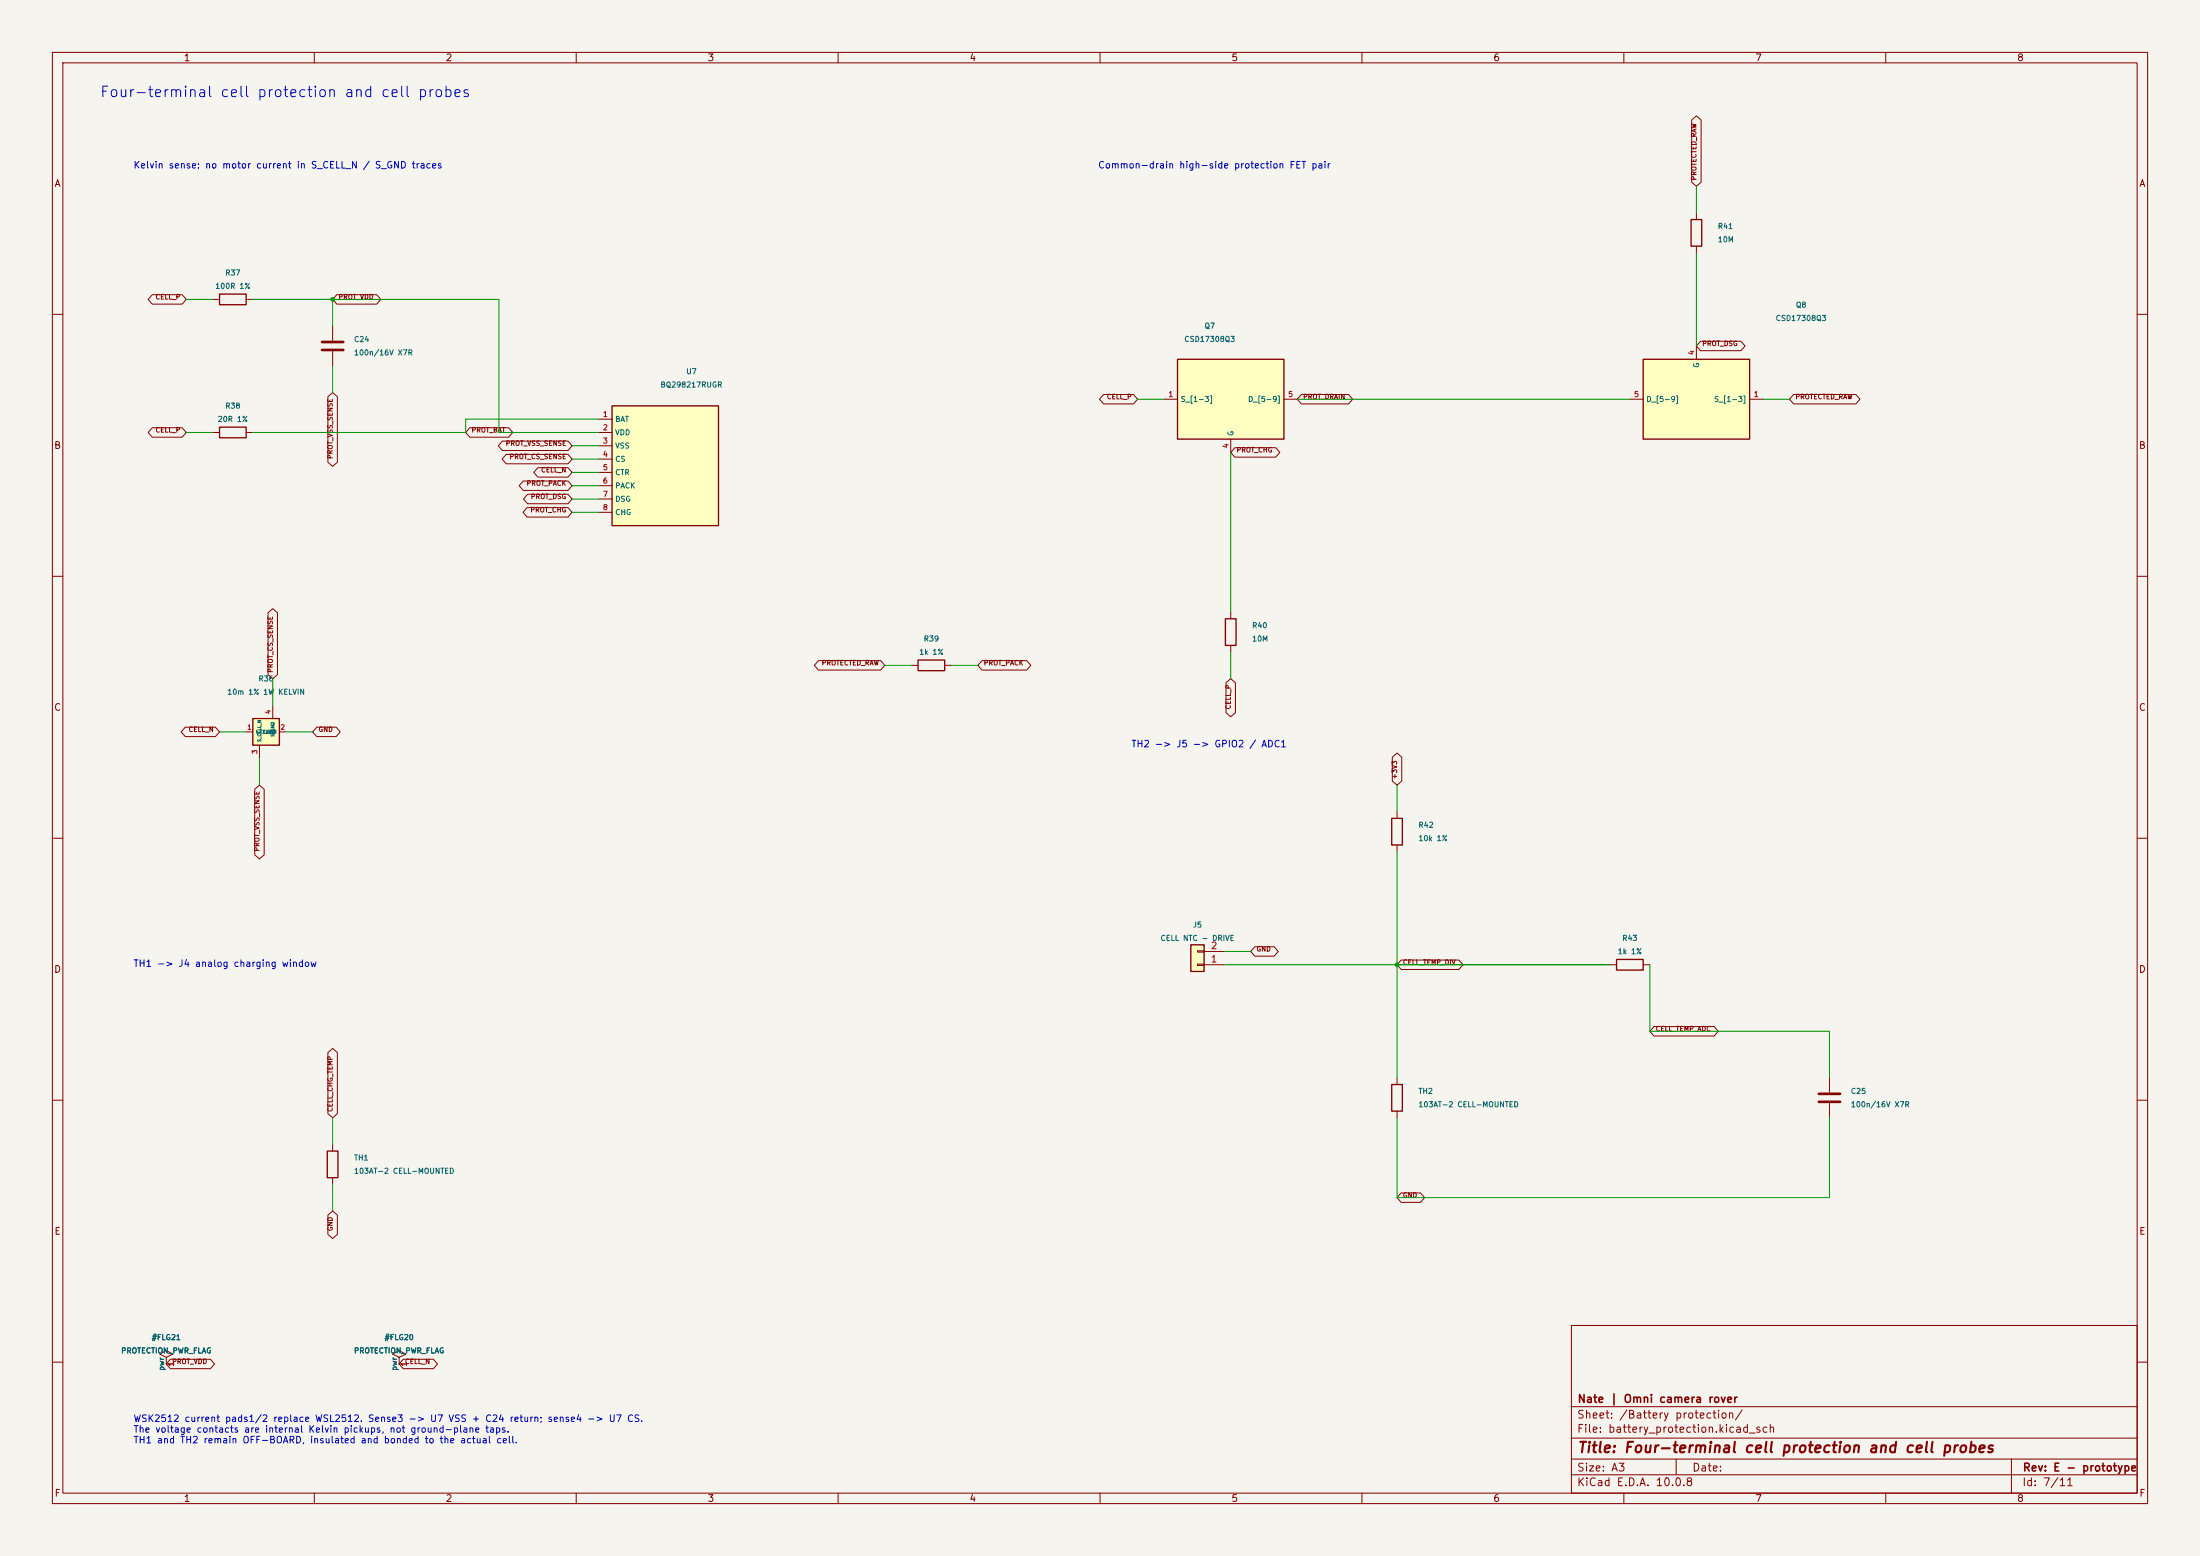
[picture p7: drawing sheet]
(kicad_sch (version 20230121) (generator eeschema) (paper "A3") (title_block (title "Four-terminal cell protection and cell probes") (rev "E - prototype") (company "Nate | Omni camera rover"))
(lib_symbols
  (symbol "UGV:BQ298217" (exclude_from_sim no) (in_bom yes) (on_board yes)
   (in_pos_files yes)
   (duplicate_pin_numbers_are_jumpers no)
   (property "Reference" "U" (at 0 14.43 0) (show_name no) (do_not_autoplace no) (effects (font (size 1 1))))
   (property "Value" "BQ298217" (at 0 12.43 0) (show_name no) (do_not_autoplace no) (effects (font (size 1 1))))
   (property "Footprint" "" (at 0 0 0) (show_name no) (do_not_autoplace no) (hide yes) (effects (font (size 1.27 1.27))))
   (property "Datasheet" "" (at 0 0 0) (show_name no) (do_not_autoplace no) (hide yes) (effects (font (size 1.27 1.27))))
   (property "Description" "" (at 0 0 0) (show_name no) (do_not_autoplace no) (hide yes) (effects (font (size 1.27 1.27))))
   (symbol "BQ298217_0_1"
    (rectangle (start -10.16 11.43) (end 10.16 -11.43) (stroke (width 0.254) (type default)) (fill (type background))))
   (symbol "BQ298217_1_1"
    (pin input line (at -12.7 8.89 0) (length 2.54) (name "BAT" (effects (font (size 1 1)))) (number "1" (effects (font (size 1 1)))))
    (pin power_in line (at -12.7 6.35 0) (length 2.54) (name "VDD" (effects (font (size 1 1)))) (number "2" (effects (font (size 1 1)))))
    (pin power_in line (at -12.7 3.81 0) (length 2.54) (name "VSS" (effects (font (size 1 1)))) (number "3" (effects (font (size 1 1)))))
    (pin input line (at -12.7 1.27 0) (length 2.54) (name "CS" (effects (font (size 1 1)))) (number "4" (effects (font (size 1 1)))))
    (pin input line (at -12.7 -1.27 0) (length 2.54) (name "CTR" (effects (font (size 1 1)))) (number "5" (effects (font (size 1 1)))))
    (pin input line (at -12.7 -3.81 0) (length 2.54) (name "PACK" (effects (font (size 1 1)))) (number "6" (effects (font (size 1 1)))))
    (pin output line (at -12.7 -6.35 0) (length 2.54) (name "DSG" (effects (font (size 1 1)))) (number "7" (effects (font (size 1 1)))))
    (pin output line (at -12.7 -8.89 0) (length 2.54) (name "CHG" (effects (font (size 1 1)))) (number "8" (effects (font (size 1 1))))))
   (embedded_fonts no))
  (symbol "UGV:CSD17308Q3" (exclude_from_sim no) (in_bom yes) (on_board yes)
   (in_pos_files yes)
   (duplicate_pin_numbers_are_jumpers no)
   (property "Reference" "U" (at 0 15.7 0) (show_name no) (do_not_autoplace no) (effects (font (size 1 1))))
   (property "Value" "CSD17308Q3" (at 0 13.7 0) (show_name no) (do_not_autoplace no) (effects (font (size 1 1))))
   (property "Footprint" "" (at 0 0 0) (show_name no) (do_not_autoplace no) (hide yes) (effects (font (size 1.27 1.27))))
   (property "Datasheet" "" (at 0 0 0) (show_name no) (do_not_autoplace no) (hide yes) (effects (font (size 1.27 1.27))))
   (property "Description" "" (at 0 0 0) (show_name no) (do_not_autoplace no) (hide yes) (effects (font (size 1.27 1.27))))
   (symbol "CSD17308Q3_0_1"
    (rectangle (start -10.16 7.62) (end 10.16 -7.62) (stroke (width 0.254) (type default)) (fill (type background))))
   (symbol "CSD17308Q3_1_1"
    (pin passive line (at -12.7 0 0) (length 2.54) (name "S_[1-3]" (effects (font (size 1 1)))) (number "1" (effects (font (size 1 1)))))
    (pin passive line (at -12.7 0 0) (length 2.54) hide hide hide (hide yes) (name "S" (effects (font (size 1 1)))) (number "2" (effects (font (size 1 1)))))
    (pin passive line (at -12.7 0 0) (length 2.54) hide hide hide (hide yes) (name "S" (effects (font (size 1 1)))) (number "3" (effects (font (size 1 1)))))
    (pin input line (at 0 -10.16 90) (length 2.54) (name "G" (effects (font (size 1 1)))) (number "4" (effects (font (size 1 1)))))
    (pin passive line (at 12.7 0 180) (length 2.54) (name "D_[5-9]" (effects (font (size 1 1)))) (number "5" (effects (font (size 1 1)))))
    (pin passive line (at 12.7 0 180) (length 2.54) hide hide hide (hide yes) (name "D" (effects (font (size 1 1)))) (number "6" (effects (font (size 1 1)))))
    (pin passive line (at 12.7 0 180) (length 2.54) hide hide hide (hide yes) (name "D" (effects (font (size 1 1)))) (number "7" (effects (font (size 1 1)))))
    (pin passive line (at 12.7 0 180) (length 2.54) hide hide hide (hide yes) (name "D" (effects (font (size 1 1)))) (number "8" (effects (font (size 1 1)))))
    (pin passive line (at 12.7 0 180) (length 2.54) hide hide hide (hide yes) (name "D" (effects (font (size 1 1)))) (number "9" (effects (font (size 1 1))))))
   (embedded_fonts no))
  (symbol "UGV:Cell_NTC"
   (pin_numbers (hide yes))
   (pin_names
    (offset 0)) (exclude_from_sim no) (in_bom yes) (on_board yes)
   (in_pos_files yes)
   (duplicate_pin_numbers_are_jumpers no)
   (property "Reference" "R" (at 2.032 0 90) (show_name no) (do_not_autoplace no) (effects (font (size 1.27 1.27))))
   (property "Value" "R" (at 0 0 90) (show_name no) (do_not_autoplace no) (effects (font (size 1.27 1.27))))
   (property "Footprint" "" (at -1.778 0 90) (show_name no) (do_not_autoplace no) (hide yes) (effects (font (size 1.27 1.27))))
   (property "Datasheet" "" (at 0 0 0) (show_name no) (do_not_autoplace no) (hide yes) (effects (font (size 1.27 1.27))))
   (property "Description" "Resistor" (at 0 0 0) (show_name no) (do_not_autoplace no) (hide yes) (effects (font (size 1.27 1.27))))
   (symbol "Cell_NTC_0_1"
    (rectangle (start -1.016 -2.54) (end 1.016 2.54) (stroke (width 0.254) (type default)) (fill (type none))))
   (symbol "Cell_NTC_1_1"
    (pin passive line (at 0 3.81 270) (length 1.27) (name "" (effects (font (size 1.27 1.27)))) (number "1" (effects (font (size 1.27 1.27)))))
    (pin passive line (at 0 -3.81 90) (length 1.27) (name "" (effects (font (size 1.27 1.27)))) (number "2" (effects (font (size 1.27 1.27))))))
   (embedded_fonts no))
  (symbol "UGV:Connector_Generic__Conn_01x02"
   (pin_names
    (offset 1.016) (hide yes)) (exclude_from_sim no) (in_bom yes) (on_board yes)
   (in_pos_files yes)
   (duplicate_pin_numbers_are_jumpers no)
   (property "Reference" "J" (at 0 2.54 0) (show_name no) (do_not_autoplace no) (effects (font (size 1.27 1.27))))
   (property "Value" "Conn_01x02" (at 0 -5.08 0) (show_name no) (do_not_autoplace no) (effects (font (size 1.27 1.27))))
   (property "Footprint" "" (at 0 0 0) (show_name no) (do_not_autoplace no) (hide yes) (effects (font (size 1.27 1.27))))
   (property "Datasheet" "" (at 0 0 0) (show_name no) (do_not_autoplace no) (hide yes) (effects (font (size 1.27 1.27))))
   (property "Description" "Generic connector, single row, 01x02, script generated (kicad-library-utils/schlib/autogen/connector/)" (at 0 0 0) (show_name no) (do_not_autoplace no) (hide yes) (effects (font (size 1.27 1.27))))
   (symbol "Connector_Generic__Conn_01x02_1_1"
    (rectangle (start -1.27 1.27) (end 1.27 -3.81) (stroke (width 0.254) (type default)) (fill (type background)))
    (rectangle (start -1.27 0.127) (end 0 -0.127) (stroke (width 0.1524) (type default)) (fill (type none)))
    (rectangle (start -1.27 -2.413) (end 0 -2.667) (stroke (width 0.1524) (type default)) (fill (type none)))
    (pin passive line (at -5.08 0 0) (length 3.81) (name "Pin_1" (effects (font (size 1.27 1.27)))) (number "1" (effects (font (size 1.27 1.27)))))
    (pin passive line (at -5.08 -2.54 0) (length 3.81) (name "Pin_2" (effects (font (size 1.27 1.27)))) (number "2" (effects (font (size 1.27 1.27))))))
   (embedded_fonts no))
  (symbol "UGV:Device__C"
   (pin_numbers (hide yes))
   (pin_names
    (offset 0.254)) (exclude_from_sim no) (in_bom yes) (on_board yes)
   (in_pos_files yes)
   (duplicate_pin_numbers_are_jumpers no)
   (property "Reference" "C" (at 0.635 2.54 0) (show_name no) (do_not_autoplace no) (effects (font (size 1.27 1.27)) (justify left)))
   (property "Value" "C" (at 0.635 -2.54 0) (show_name no) (do_not_autoplace no) (effects (font (size 1.27 1.27)) (justify left)))
   (property "Footprint" "" (at 0.9652 -3.81 0) (show_name no) (do_not_autoplace no) (hide yes) (effects (font (size 1.27 1.27))))
   (property "Datasheet" "" (at 0 0 0) (show_name no) (do_not_autoplace no) (hide yes) (effects (font (size 1.27 1.27))))
   (property "Description" "Unpolarized capacitor" (at 0 0 0) (show_name no) (do_not_autoplace no) (hide yes) (effects (font (size 1.27 1.27))))
   (symbol "Device__C_0_1"
    (polyline (pts (xy -2.032 0.762) (xy 2.032 0.762)) (stroke (width 0.508) (type default)) (fill (type none)))
    (polyline (pts (xy -2.032 -0.762) (xy 2.032 -0.762)) (stroke (width 0.508) (type default)) (fill (type none))))
   (symbol "Device__C_1_1"
    (pin passive line (at 0 3.81 270) (length 2.794) (name "" (effects (font (size 1.27 1.27)))) (number "1" (effects (font (size 1.27 1.27)))))
    (pin passive line (at 0 -3.81 90) (length 2.794) (name "" (effects (font (size 1.27 1.27)))) (number "2" (effects (font (size 1.27 1.27))))))
   (embedded_fonts no))
  (symbol "UGV:Device__R"
   (pin_numbers (hide yes))
   (pin_names
    (offset 0)) (exclude_from_sim no) (in_bom yes) (on_board yes)
   (in_pos_files yes)
   (duplicate_pin_numbers_are_jumpers no)
   (property "Reference" "R" (at 2.032 0 90) (show_name no) (do_not_autoplace no) (effects (font (size 1.27 1.27))))
   (property "Value" "R" (at 0 0 90) (show_name no) (do_not_autoplace no) (effects (font (size 1.27 1.27))))
   (property "Footprint" "" (at -1.778 0 90) (show_name no) (do_not_autoplace no) (hide yes) (effects (font (size 1.27 1.27))))
   (property "Datasheet" "" (at 0 0 0) (show_name no) (do_not_autoplace no) (hide yes) (effects (font (size 1.27 1.27))))
   (property "Description" "Resistor" (at 0 0 0) (show_name no) (do_not_autoplace no) (hide yes) (effects (font (size 1.27 1.27))))
   (symbol "Device__R_0_1"
    (rectangle (start -1.016 -2.54) (end 1.016 2.54) (stroke (width 0.254) (type default)) (fill (type none))))
   (symbol "Device__R_1_1"
    (pin passive line (at 0 3.81 270) (length 1.27) (name "" (effects (font (size 1.27 1.27)))) (number "1" (effects (font (size 1.27 1.27)))))
    (pin passive line (at 0 -3.81 90) (length 1.27) (name "" (effects (font (size 1.27 1.27)))) (number "2" (effects (font (size 1.27 1.27))))))
   (embedded_fonts no))
  (symbol "UGV:PROTECTION_PWR_FLAG"
   (power global)
   (pin_names
    (offset 0)) (exclude_from_sim no) (in_bom no) (on_board no)
   (in_pos_files yes)
   (duplicate_pin_numbers_are_jumpers no)
   (property "Reference" "#FLG" (at 0 2 0) (show_name no) (do_not_autoplace no) (hide yes) (effects (font (size 1 1))))
   (property "Value" "PROTECTION_PWR_FLAG" (at 0 4 0) (show_name no) (do_not_autoplace no) (effects (font (size 1 1))))
   (property "Footprint" "" (at 0 0 0) (show_name no) (do_not_autoplace no) (hide yes) (effects (font (size 1.27 1.27))))
   (property "Datasheet" "" (at 0 0 0) (show_name no) (do_not_autoplace no) (hide yes) (effects (font (size 1.27 1.27))))
   (property "Description" "" (at 0 0 0) (show_name no) (do_not_autoplace no) (hide yes) (effects (font (size 1.27 1.27))))
   (symbol "PROTECTION_PWR_FLAG_0_1"
    (polyline (pts (xy 0 0) (xy 0 1.27) (xy -1.27 1.9) (xy 0 2.54) (xy 1.27 1.9) (xy 0 1.27)) (stroke (width 0) (type default)) (fill (type none))))
   (symbol "PROTECTION_PWR_FLAG_1_1"
    (pin power_out line (at 0 0 90) (length 0) (name "pwr" (effects (font (size 1 1)))) (number "1" (effects (font (size 1 1))))))
   (embedded_fonts no))
 (symbol "UGV:WSK2512_Kelvin" (in_bom yes) (on_board yes)
(property "Reference" "R" (at 0 6.35 0) (effects (font (size 1 1))))
(property "Value" "WSK2512" (at 0 5.08 0) (effects (font (size 1 1))))
(symbol "WSK2512_Kelvin_0_1" (rectangle (start -2.54 2.54) (end 2.54 -2.54) (stroke (width .254) (type default)) (fill (type background))))
(symbol "WSK2512_Kelvin_1_1"
(pin passive line (at 0 3.81 270) (length 1.27) (name "I_CELL_N" (effects (font (size .6 .6)))) (number "1" (effects (font (size .9 .9)))))
(pin passive line (at 0 -3.81 90) (length 1.27) (name "I_GND" (effects (font (size .6 .6)))) (number "2" (effects (font (size .9 .9)))))
(pin passive line (at -5.08 1.27 0) (length 2.54) (name "S_CELL_N" (effects (font (size .6 .6)))) (number "3" (effects (font (size .9 .9)))))
(pin passive line (at 5.08 -1.27 180) (length 2.54) (name "S_GND" (effects (font (size .6 .6)))) (number "4" (effects (font (size .9 .9))))))))
(symbol 		(lib_id "UGV:BQ298217")
  (at 127.0 88.9 0)
  (unit 1)
  (body_style 1)
  (exclude_from_sim no)
  (in_bom yes)
  (on_board yes)
  (in_pos_files yes)
  (dnp no)
  (property "Reference" "U7" (at 132.0 70.9 0) (show_name no) (do_not_autoplace no) (effects (font (size 1.0 1.0)) ))
  (property "Value" "BQ298217RUGR" (at 132.0 73.44 0) (show_name no) (do_not_autoplace no) (effects (font (size 1.0 1.0)) ))
  (property "Footprint" "UGV:BQ298217_RUG0008A" (at 69.85 64.77 0) (hide yes) (show_name no) (do_not_autoplace no) (effects (font (size 1 1))))
  (property "Datasheet" "" (at 127 88.9 0) (show_name no) (do_not_autoplace no) (effects (font (size 1.27 1.27))))
  (property "Description" "" (at 127 88.9 0) (show_name no) (do_not_autoplace no) (effects (font (size 1.27 1.27))))
  (pin "1")
  (pin "2")
  (pin "3")
  (pin "4")
  (pin "5")
  (pin "6")
  (pin "7")
  (pin "8"))
(symbol 		(lib_id "UGV:CSD17308Q3")
  (at 234.95 76.2 0)
  (unit 1)
  (body_style 1)
  (exclude_from_sim no)
  (in_bom yes)
  (on_board yes)
  (in_pos_files yes)
  (dnp no)
  (property "Reference" "Q7" (at 230.95 62.2 0) (show_name no) (do_not_autoplace no) (effects (font (size 1.0 1.0)) ))
  (property "Value" "CSD17308Q3" (at 230.95 64.74000000000001 0) (show_name no) (do_not_autoplace no) (effects (font (size 1.0 1.0)) ))
  (property "Footprint" "UGV:CSD17308Q3_TI" (at 144.78 64.77 0) (hide yes) (show_name no) (do_not_autoplace no) (effects (font (size 1 1))))
  (property "Datasheet" "" (at 234.95 76.2 0) (show_name no) (do_not_autoplace no) (effects (font (size 1.27 1.27))))
  (property "Description" "" (at 234.95 76.2 0) (show_name no) (do_not_autoplace no) (effects (font (size 1.27 1.27))))
  (pin "1")
  (pin "2")
  (pin "3")
  (pin "4")
  (pin "5")
  (pin "6")
  (pin "7")
  (pin "8")
  (pin "9"))
(symbol 		(lib_id "UGV:CSD17308Q3")
  (at 323.85 76.2 180)
  (unit 1)
  (body_style 1)
  (exclude_from_sim no)
  (in_bom yes)
  (on_board yes)
  (in_pos_files yes)
  (dnp no)
  (property "Reference" "Q8" (at 343.85 58.2 0) (show_name no) (do_not_autoplace no) (effects (font (size 1.0 1.0)) ))
  (property "Value" "CSD17308Q3" (at 343.85 60.74 0) (show_name no) (do_not_autoplace no) (effects (font (size 1.0 1.0)) ))
  (property "Footprint" "UGV:CSD17308Q3_TI" (at 219.71 64.77 0) (hide yes) (show_name no) (do_not_autoplace no) (effects (font (size 1 1))))
  (property "Datasheet" "" (at 323.85 76.2 0) (show_name no) (do_not_autoplace no) (effects (font (size 1.27 1.27))))
  (property "Description" "" (at 323.85 76.2 0) (show_name no) (do_not_autoplace no) (effects (font (size 1.27 1.27))))
  (pin "1")
  (pin "2")
  (pin "3")
  (pin "4")
  (pin "5")
  (pin "6")
  (pin "7")
  (pin "8")
  (pin "9"))
(symbol 		(lib_id "UGV:WSK2512_Kelvin")
  (at 50.8 139.7 90)
  (unit 1)
  (body_style 1)
  (exclude_from_sim no)
  (in_bom yes)
  (on_board yes)
  (in_pos_files yes)
  (dnp no)
  (property "Reference" "R36" (at 50.8 129.54 90) (show_name no) (do_not_autoplace no) (effects (font (size 1.0 1.0)) ))
  (property "Value" "10m 1% 1W KELVIN" (at 50.8 132.08 90) (show_name no) (do_not_autoplace no) (effects (font (size 1.0 1.0)) ))
  (property "Footprint" "UGV:WSK2512_T1p19_Kelvin" (at 54.61 115.57 0) (hide yes) (show_name no) (do_not_autoplace no) (effects (font (size 1 1))))
  (property "Datasheet" "" (at 50.8 139.7 0) (show_name no) (do_not_autoplace no) (effects (font (size 1.27 1.27))))
  (property "Description" "" (at 50.8 139.7 0) (show_name no) (do_not_autoplace no) (effects (font (size 1.27 1.27))))
  (pin "1")
  (pin "2")
 (pin "3")(pin "4"))
(symbol 		(lib_id "UGV:Device__R")
  (at 44.45 57.15 90)
  (unit 1)
  (body_style 1)
  (exclude_from_sim no)
  (in_bom yes)
  (on_board yes)
  (in_pos_files yes)
  (dnp no)
  (property "Reference" "R37" (at 44.45 52.07 90) (show_name no) (do_not_autoplace no) (effects (font (size 1.0 1.0)) ))
  (property "Value" "100R 1%" (at 44.45 54.61 90) (show_name no) (do_not_autoplace no) (effects (font (size 1.0 1.0)) ))
  (property "Footprint" "UGV:Resistor_SMD__R_0603_1608Metric" (at 105.41 115.57 0) (hide yes) (show_name no) (do_not_autoplace no) (effects (font (size 1 1))))
  (property "Datasheet" "" (at 44.45 57.15 0) (show_name no) (do_not_autoplace no) (effects (font (size 1.27 1.27))))
  (property "Description" "" (at 44.45 57.15 0) (show_name no) (do_not_autoplace no) (effects (font (size 1.27 1.27))))
  (pin "1")
  (pin "2"))
(symbol 		(lib_id "UGV:Device__R")
  (at 44.45 82.55 90)
  (unit 1)
  (body_style 1)
  (exclude_from_sim no)
  (in_bom yes)
  (on_board yes)
  (in_pos_files yes)
  (dnp no)
  (property "Reference" "R38" (at 44.45 77.47 90) (show_name no) (do_not_autoplace no) (effects (font (size 1.0 1.0)) ))
  (property "Value" "20R 1%" (at 44.45 80.00999999999999 90) (show_name no) (do_not_autoplace no) (effects (font (size 1.0 1.0)) ))
  (property "Footprint" "UGV:Resistor_SMD__R_0603_1608Metric" (at 149.86 115.57 0) (hide yes) (show_name no) (do_not_autoplace no) (effects (font (size 1 1))))
  (property "Datasheet" "" (at 44.45 82.55 0) (show_name no) (do_not_autoplace no) (effects (font (size 1.27 1.27))))
  (property "Description" "" (at 44.45 82.55 0) (show_name no) (do_not_autoplace no) (effects (font (size 1.27 1.27))))
  (pin "1")
  (pin "2"))
(symbol 		(lib_id "UGV:Device__R")
  (at 177.8 127.0 90)
  (unit 1)
  (body_style 1)
  (exclude_from_sim no)
  (in_bom yes)
  (on_board yes)
  (in_pos_files yes)
  (dnp no)
  (property "Reference" "R39" (at 177.8 121.92 90) (show_name no) (do_not_autoplace no) (effects (font (size 1.0 1.0)) ))
  (property "Value" "1k 1%" (at 177.8 124.46 90) (show_name no) (do_not_autoplace no) (effects (font (size 1.0 1.0)) ))
  (property "Footprint" "UGV:Resistor_SMD__R_0603_1608Metric" (at 195.58 115.57 0) (hide yes) (show_name no) (do_not_autoplace no) (effects (font (size 1 1))))
  (property "Datasheet" "" (at 177.8 127 0) (show_name no) (do_not_autoplace no) (effects (font (size 1.27 1.27))))
  (property "Description" "" (at 177.8 127 0) (show_name no) (do_not_autoplace no) (effects (font (size 1.27 1.27))))
  (pin "1")
  (pin "2"))
(symbol 		(lib_id "UGV:Device__C")
  (at 63.5 66.04 0)
  (unit 1)
  (body_style 1)
  (exclude_from_sim no)
  (in_bom yes)
  (on_board yes)
  (in_pos_files yes)
  (dnp no)
  (property "Reference" "C24" (at 67.5 64.77000000000001 0) (show_name no) (do_not_autoplace no) (effects (font (size 1.0 1.0)) (justify left)))
  (property "Value" "100n/16V X7R" (at 67.5 67.31 0) (show_name no) (do_not_autoplace no) (effects (font (size 1.0 1.0)) (justify left)))
  (property "Footprint" "UGV:Capacitor_SMD__C_0603_1608Metric" (at 240.03 115.57 0) (hide yes) (show_name no) (do_not_autoplace no) (effects (font (size 1 1))))
  (property "Datasheet" "" (at 63.5 66.04 0) (show_name no) (do_not_autoplace no) (effects (font (size 1.27 1.27))))
  (property "Description" "" (at 63.5 66.04 0) (show_name no) (do_not_autoplace no) (effects (font (size 1.27 1.27))))
  (pin "1")
  (pin "2"))
(symbol 		(lib_id "UGV:Device__R")
  (at 234.95 120.65 0)
  (unit 1)
  (body_style 1)
  (exclude_from_sim no)
  (in_bom yes)
  (on_board yes)
  (in_pos_files yes)
  (dnp no)
  (property "Reference" "R40" (at 238.95 119.38000000000001 0) (show_name no) (do_not_autoplace no) (effects (font (size 1.0 1.0)) (justify left)))
  (property "Value" "10M" (at 238.95 121.92 0) (show_name no) (do_not_autoplace no) (effects (font (size 1.0 1.0)) (justify left)))
  (property "Footprint" "UGV:Resistor_SMD__R_0603_1608Metric" (at 54.61 154.94 0) (hide yes) (show_name no) (do_not_autoplace no) (effects (font (size 1 1))))
  (property "Datasheet" "" (at 234.95 120.65 0) (show_name no) (do_not_autoplace no) (effects (font (size 1.27 1.27))))
  (property "Description" "" (at 234.95 120.65 0) (show_name no) (do_not_autoplace no) (effects (font (size 1.27 1.27))))
  (pin "1")
  (pin "2"))
(symbol 		(lib_id "UGV:Device__R")
  (at 323.85 44.45 180)
  (unit 1)
  (body_style 1)
  (exclude_from_sim no)
  (in_bom yes)
  (on_board yes)
  (in_pos_files yes)
  (dnp no)
  (property "Reference" "R41" (at 327.85 43.18 0) (show_name no) (do_not_autoplace no) (effects (font (size 1.0 1.0)) (justify right)))
  (property "Value" "10M" (at 327.85 45.720000000000006 0) (show_name no) (do_not_autoplace no) (effects (font (size 1.0 1.0)) (justify right)))
  (property "Footprint" "UGV:Resistor_SMD__R_0603_1608Metric" (at 105.41 154.94 0) (hide yes) (show_name no) (do_not_autoplace no) (effects (font (size 1 1))))
  (property "Datasheet" "" (at 323.85 44.45 0) (show_name no) (do_not_autoplace no) (effects (font (size 1.27 1.27))))
  (property "Description" "" (at 323.85 44.45 0) (show_name no) (do_not_autoplace no) (effects (font (size 1.27 1.27))))
  (pin "1")
  (pin "2"))
(symbol 		(lib_id "UGV:Connector_Generic__Conn_01x02")
  (at 228.6 184.15 180)
  (unit 1)
  (body_style 1)
  (exclude_from_sim no)
  (in_bom yes)
  (on_board yes)
  (in_pos_files yes)
  (dnp no)
  (property "Reference" "J5" (at 228.6 176.53 0) (show_name no) (do_not_autoplace no) (effects (font (size 1.0 1.0)) ))
  (property "Value" "CELL NTC - DRIVE" (at 228.6 179.07000000000002 0) (show_name no) (do_not_autoplace no) (effects (font (size 1.0 1.0)) ))
  (property "Footprint" "UGV:Connector_JST__JST_PH_B2B-PH-K_1x02_P2.00mm_Vertical" (at 149.86 154.94 0) (hide yes) (show_name no) (do_not_autoplace no) (effects (font (size 1 1))))
  (property "Datasheet" "" (at 228.6 184.15 0) (show_name no) (do_not_autoplace no) (effects (font (size 1.27 1.27))))
  (property "Description" "" (at 228.6 184.15 0) (show_name no) (do_not_autoplace no) (effects (font (size 1.27 1.27))))
  (pin "1")
  (pin "2"))
(symbol 		(lib_id "UGV:Device__R")
  (at 266.7 158.75 0)
  (unit 1)
  (body_style 1)
  (exclude_from_sim no)
  (in_bom yes)
  (on_board yes)
  (in_pos_files yes)
  (dnp no)
  (property "Reference" "R42" (at 270.7 157.48 0) (show_name no) (do_not_autoplace no) (effects (font (size 1.0 1.0)) (justify left)))
  (property "Value" "10k 1%" (at 270.7 160.02 0) (show_name no) (do_not_autoplace no) (effects (font (size 1.0 1.0)) (justify left)))
  (property "Footprint" "UGV:Resistor_SMD__R_0603_1608Metric" (at 195.58 154.94 0) (hide yes) (show_name no) (do_not_autoplace no) (effects (font (size 1 1))))
  (property "Datasheet" "" (at 266.7 158.75 0) (show_name no) (do_not_autoplace no) (effects (font (size 1.27 1.27))))
  (property "Description" "" (at 266.7 158.75 0) (show_name no) (do_not_autoplace no) (effects (font (size 1.27 1.27))))
  (pin "1")
  (pin "2"))
(symbol 		(lib_id "UGV:Device__R")
  (at 311.15 184.15 90)
  (unit 1)
  (body_style 1)
  (exclude_from_sim no)
  (in_bom yes)
  (on_board yes)
  (in_pos_files yes)
  (dnp no)
  (property "Reference" "R43" (at 311.15 179.07 90) (show_name no) (do_not_autoplace no) (effects (font (size 1.0 1.0)) ))
  (property "Value" "1k 1%" (at 311.15 181.61 90) (show_name no) (do_not_autoplace no) (effects (font (size 1.0 1.0)) ))
  (property "Footprint" "UGV:Resistor_SMD__R_0603_1608Metric" (at 240.03 154.94 0) (hide yes) (show_name no) (do_not_autoplace no) (effects (font (size 1 1))))
  (property "Datasheet" "" (at 311.15 184.15 0) (show_name no) (do_not_autoplace no) (effects (font (size 1.27 1.27))))
  (property "Description" "" (at 311.15 184.15 0) (show_name no) (do_not_autoplace no) (effects (font (size 1.27 1.27))))
  (pin "1")
  (pin "2"))
(symbol 		(lib_id "UGV:Device__C")
  (at 349.25 209.55 0)
  (unit 1)
  (body_style 1)
  (exclude_from_sim no)
  (in_bom yes)
  (on_board yes)
  (in_pos_files yes)
  (dnp no)
  (property "Reference" "C25" (at 353.25 208.28 0) (show_name no) (do_not_autoplace no) (effects (font (size 1.0 1.0)) (justify left)))
  (property "Value" "100n/16V X7R" (at 353.25 210.82000000000002 0) (show_name no) (do_not_autoplace no) (effects (font (size 1.0 1.0)) (justify left)))
  (property "Footprint" "UGV:Capacitor_SMD__C_0603_1608Metric" (at 240.03 185.42 0) (hide yes) (show_name no) (do_not_autoplace no) (effects (font (size 1 1))))
  (property "Datasheet" "" (at 349.25 209.55 0) (show_name no) (do_not_autoplace no) (effects (font (size 1.27 1.27))))
  (property "Description" "" (at 349.25 209.55 0) (show_name no) (do_not_autoplace no) (effects (font (size 1.27 1.27))))
  (pin "1")
  (pin "2"))
(symbol 		(lib_id "UGV:Cell_NTC")
  (at 63.5 222.25 0)
  (unit 1)
  (body_style 1)
  (exclude_from_sim no)
  (in_bom yes)
  (on_board no)
  (in_pos_files yes)
  (dnp no)
  (property "Reference" "TH1" (at 67.5 220.98 0) (show_name no) (do_not_autoplace no) (effects (font (size 1.0 1.0)) (justify left)))
  (property "Value" "103AT-2 CELL-MOUNTED" (at 67.5 223.52 0) (show_name no) (do_not_autoplace no) (effects (font (size 1.0 1.0)) (justify left)))
  (property "Footprint" "" (at 63.5 222.25 0) (show_name no) (do_not_autoplace no) (effects (font (size 1.27 1.27))))
  (property "Datasheet" "" (at 63.5 222.25 0) (show_name no) (do_not_autoplace no) (effects (font (size 1.27 1.27))))
  (property "Description" "" (at 63.5 222.25 0) (show_name no) (do_not_autoplace no) (effects (font (size 1.27 1.27))))
  (pin "1")
  (pin "2"))
(symbol 		(lib_id "UGV:Cell_NTC")
  (at 266.7 209.55 0)
  (unit 1)
  (body_style 1)
  (exclude_from_sim no)
  (in_bom yes)
  (on_board no)
  (in_pos_files yes)
  (dnp no)
  (property "Reference" "TH2" (at 270.7 208.28 0) (show_name no) (do_not_autoplace no) (effects (font (size 1.0 1.0)) (justify left)))
  (property "Value" "103AT-2 CELL-MOUNTED" (at 270.7 210.82000000000002 0) (show_name no) (do_not_autoplace no) (effects (font (size 1.0 1.0)) (justify left)))
  (property "Footprint" "" (at 266.7 209.55 0) (show_name no) (do_not_autoplace no) (effects (font (size 1.27 1.27))))
  (property "Datasheet" "" (at 266.7 209.55 0) (show_name no) (do_not_autoplace no) (effects (font (size 1.27 1.27))))
  (property "Description" "" (at 266.7 209.55 0) (show_name no) (do_not_autoplace no) (effects (font (size 1.27 1.27))))
  (pin "1")
  (pin "2"))
(wire (pts (xy 247.65000 76.20000) (xy 311.15000 76.20000)) (stroke (width 0) (type default)))
(global_label "PROT_DRAIN" (shape bidirectional) (at 247.65000 76.20000 0) (effects (font (size 0.9 0.9)) (justify left bottom)))
(wire (pts (xy 234.95000 86.36000) (xy 234.95000 116.84000)) (stroke (width 0) (type default)))
(global_label "PROT_CHG" (shape bidirectional) (at 234.95000 86.36000 0) (effects (font (size 0.9 0.9)) (justify left bottom)))
(wire (pts (xy 323.85000 66.04000) (xy 323.85000 48.26000)) (stroke (width 0) (type default)))
(global_label "PROT_DSG" (shape bidirectional) (at 323.85000 66.04000 0) (effects (font (size 0.9 0.9)) (justify left bottom)))
(wire (pts (xy 48.26000 57.15000) (xy 63.50000 57.15000)) (stroke (width 0) (type default)))
(wire (pts (xy 63.50000 57.15000) (xy 63.50000 62.23000)) (stroke (width 0) (type default)))
(global_label "PROT_VDD" (shape bidirectional) (at 63.50000 57.15000 0) (effects (font (size 0.9 0.9)) (justify left bottom)))
(wire (pts (xy 48.26000 57.15000) (xy 95.25000 57.15000)) (stroke (width 0) (type default)))
(wire (pts (xy 95.25000 57.15000) (xy 95.25000 82.55000)) (stroke (width 0) (type default)))
(wire (pts (xy 95.25000 82.55000) (xy 114.30000 82.55000)) (stroke (width 0) (type default)))

(wire (pts (xy 48.26000 82.55000) (xy 88.90000 82.55000)) (stroke (width 0) (type default)))
(wire (pts (xy 88.90000 82.55000) (xy 88.90000 80.01000)) (stroke (width 0) (type default)))
(wire (pts (xy 88.90000 80.01000) (xy 114.30000 80.01000)) (stroke (width 0) (type default)))
(global_label "PROT_BAT" (shape bidirectional) (at 88.90000 82.55000 0) (effects (font (size 0.9 0.9)) (justify left bottom)))
(wire (pts (xy 266.70000 162.56000) (xy 266.70000 184.15000)) (stroke (width 0) (type default)))
(wire (pts (xy 266.70000 205.74000) (xy 266.70000 184.15000)) (stroke (width 0) (type default)))
(wire (pts (xy 266.70000 184.15000) (xy 307.34000 184.15000)) (stroke (width 0) (type default)))
(global_label "CELL_TEMP_DIV" (shape bidirectional) (at 266.70000 184.15000 0) (effects (font (size 0.9 0.9)) (justify left bottom)))
(wire (pts (xy 233.68000 184.15000) (xy 307.34000 184.15000)) (stroke (width 0) (type default)))

(wire (pts (xy 314.96000 184.15000) (xy 314.96000 196.85000)) (stroke (width 0) (type default)))
(wire (pts (xy 349.25000 205.74000) (xy 349.25000 196.85000)) (stroke (width 0) (type default)))
(wire (pts (xy 314.96000 196.85000) (xy 349.25000 196.85000)) (stroke (width 0) (type default)))
(global_label "CELL_TEMP_ADC" (shape bidirectional) (at 314.96000 196.85000 0) (effects (font (size 0.9 0.9)) (justify left bottom)))
(wire (pts (xy 266.70000 213.36000) (xy 266.70000 228.60000)) (stroke (width 0) (type default)))
(wire (pts (xy 349.25000 213.36000) (xy 349.25000 228.60000)) (stroke (width 0) (type default)))
(wire (pts (xy 266.70000 228.60000) (xy 349.25000 228.60000)) (stroke (width 0) (type default)))
(global_label "GND" (shape bidirectional) (at 266.70000 228.60000 0) (effects (font (size 0.9 0.9)) (justify left bottom)))
(text "Kelvin sense: no motor current in S_CELL_N / S_GND traces" (at 25.4 31.75 0) (effects (font (size 1.27 1.27)) (justify left)))
(text "Common-drain high-side protection FET pair" (at 209.55 31.75 0) (effects (font (size 1.27 1.27)) (justify left)))
(text "TH1 -> J4 analog charging window" (at 25.4 184.15 0) (effects (font (size 1.27 1.27)) (justify left)))
(text "TH2 -> J5 -> GPIO2 / ADC1" (at 215.9 142.24 0) (effects (font (size 1.27 1.27)) (justify left)))
(text "WSK2512 current pads1/2 replace WSL2512. Sense3 -> U7 VSS + C24 return; sense4 -> U7 CS.\nThe voltage contacts are internal Kelvin pickups, not ground-plane taps.\nTH1 and TH2 remain OFF-BOARD, insulated and bonded to the actual cell." (at 25.4 273.05 0) (effects (font (size 1.27 1.27)) (justify left)))
(symbol 		(lib_id "UGV:PROTECTION_PWR_FLAG")
  (at 31.75 260.35 0)
  (unit 1)
  (body_style 1)
  (exclude_from_sim no)
  (in_bom no)
  (on_board no)
  (in_pos_files yes)
  (dnp no)
  (property "Reference" "#FLG21" (at 31.75 255.27 0) (show_name no) (do_not_autoplace no) (effects (font (size 1.0 1.0)) ))
  (property "Value" "PROTECTION_PWR_FLAG" (at 31.75 257.81 0) (show_name no) (do_not_autoplace no) (effects (font (size 1.0 1.0)) ))
  (property "Footprint" "" (at 76.2 260.35 0) (show_name no) (do_not_autoplace no) (effects (font (size 1.27 1.27))))
  (property "Datasheet" "" (at 76.2 260.35 0) (show_name no) (do_not_autoplace no) (effects (font (size 1.27 1.27))))
  (property "Description" "" (at 76.2 260.35 0) (show_name no) (do_not_autoplace no) (effects (font (size 1.27 1.27))))
  (pin "1"))
(global_label "PROT_VDD" (shape bidirectional) (at 31.75000 260.35000 0) (effects (font (size 0.9 0.9)) (justify left bottom)))
(symbol 		(lib_id "UGV:PROTECTION_PWR_FLAG")
  (at 76.2 260.35 0)
  (unit 1)
  (body_style 1)
  (exclude_from_sim no)
  (in_bom no)
  (on_board no)
  (in_pos_files yes)
  (dnp no)
  (property "Reference" "#FLG20" (at 76.2 255.27 0) (show_name no) (do_not_autoplace no) (effects (font (size 1.0 1.0)) ))
  (property "Value" "PROTECTION_PWR_FLAG" (at 76.2 257.81 0) (show_name no) (do_not_autoplace no) (effects (font (size 1.0 1.0)) ))
  (property "Footprint" "" (at 31.75 260.35 0) (show_name no) (do_not_autoplace no) (effects (font (size 1.27 1.27))))
  (property "Datasheet" "" (at 31.75 260.35 0) (show_name no) (do_not_autoplace no) (effects (font (size 1.27 1.27))))
  (property "Description" "" (at 31.75 260.35 0) (show_name no) (do_not_autoplace no) (effects (font (size 1.27 1.27))))
  (pin "1"))
(global_label "CELL_N" (shape bidirectional) (at 76.20000 260.35000 0) (effects (font (size 0.9 0.9)) (justify left bottom)))
(wire (pts (xy 114.30000 85.09000) (xy 109.22000 85.09000)) (stroke (width 0) (type default)))
(global_label "PROT_VSS_SENSE" (shape bidirectional) (at 109.22000 85.09000 180) (effects (font (size 0.9 0.9)) (justify right bottom)))
(wire (pts (xy 114.30000 87.63000) (xy 109.22000 87.63000)) (stroke (width 0) (type default)))
(global_label "PROT_CS_SENSE" (shape bidirectional) (at 109.22000 87.63000 180) (effects (font (size 0.9 0.9)) (justify right bottom)))
(wire (pts (xy 114.30000 90.17000) (xy 109.22000 90.17000)) (stroke (width 0) (type default)))
(global_label "CELL_N" (shape bidirectional) (at 109.22000 90.17000 180) (effects (font (size 0.9 0.9)) (justify right bottom)))
(wire (pts (xy 114.30000 92.71000) (xy 109.22000 92.71000)) (stroke (width 0) (type default)))
(global_label "PROT_PACK" (shape bidirectional) (at 109.22000 92.71000 180) (effects (font (size 0.9 0.9)) (justify right bottom)))
(wire (pts (xy 114.30000 95.25000) (xy 109.22000 95.25000)) (stroke (width 0) (type default)))
(global_label "PROT_DSG" (shape bidirectional) (at 109.22000 95.25000 180) (effects (font (size 0.9 0.9)) (justify right bottom)))
(wire (pts (xy 114.30000 97.79000) (xy 109.22000 97.79000)) (stroke (width 0) (type default)))
(global_label "PROT_CHG" (shape bidirectional) (at 109.22000 97.79000 180) (effects (font (size 0.9 0.9)) (justify right bottom)))
(wire (pts (xy 222.25000 76.20000) (xy 217.17000 76.20000)) (stroke (width 0) (type default)))
(global_label "CELL_P" (shape bidirectional) (at 217.17000 76.20000 180) (effects (font (size 0.9 0.9)) (justify right bottom)))
(wire (pts (xy 336.55000 76.20000) (xy 341.63000 76.20000)) (stroke (width 0) (type default)))
(global_label "PROTECTED_RAW" (shape bidirectional) (at 341.63000 76.20000 0) (effects (font (size 0.9 0.9)) (justify left bottom)))
(wire (pts (xy 46.99000 139.70000) (xy 41.91000 139.70000)) (stroke (width 0) (type default)))
(global_label "CELL_N" (shape bidirectional) (at 41.91000 139.70000 180) (effects (font (size 0.9 0.9)) (justify right bottom)))
(wire (pts (xy 54.61000 139.70000) (xy 59.69000 139.70000)) (stroke (width 0) (type default)))
(global_label "GND" (shape bidirectional) (at 59.69000 139.70000 0) (effects (font (size 0.9 0.9)) (justify left bottom)))
(wire (pts (xy 49.53000 144.78000) (xy 49.53000 149.86000)) (stroke (width 0) (type default)))
(global_label "PROT_VSS_SENSE" (shape bidirectional) (at 49.53000 149.86000 270) (effects (font (size 0.9 0.9)) (justify right bottom)))
(wire (pts (xy 52.07000 134.62000) (xy 52.07000 129.54000)) (stroke (width 0) (type default)))
(global_label "PROT_CS_SENSE" (shape bidirectional) (at 52.07000 129.54000 90) (effects (font (size 0.9 0.9)) (justify left bottom)))
(wire (pts (xy 40.64000 57.15000) (xy 35.56000 57.15000)) (stroke (width 0) (type default)))
(global_label "CELL_P" (shape bidirectional) (at 35.56000 57.15000 180) (effects (font (size 0.9 0.9)) (justify right bottom)))
(wire (pts (xy 40.64000 82.55000) (xy 35.56000 82.55000)) (stroke (width 0) (type default)))
(global_label "CELL_P" (shape bidirectional) (at 35.56000 82.55000 180) (effects (font (size 0.9 0.9)) (justify right bottom)))
(wire (pts (xy 173.99000 127.00000) (xy 168.91000 127.00000)) (stroke (width 0) (type default)))
(global_label "PROTECTED_RAW" (shape bidirectional) (at 168.91000 127.00000 180) (effects (font (size 0.9 0.9)) (justify right bottom)))
(wire (pts (xy 181.61000 127.00000) (xy 186.69000 127.00000)) (stroke (width 0) (type default)))
(global_label "PROT_PACK" (shape bidirectional) (at 186.69000 127.00000 0) (effects (font (size 0.9 0.9)) (justify left bottom)))
(wire (pts (xy 63.50000 69.85000) (xy 63.50000 74.93000)) (stroke (width 0) (type default)))
(global_label "PROT_VSS_SENSE" (shape bidirectional) (at 63.50000 74.93000 270) (effects (font (size 0.9 0.9)) (justify right bottom)))
(wire (pts (xy 234.95000 124.46000) (xy 234.95000 129.54000)) (stroke (width 0) (type default)))
(global_label "CELL_P" (shape bidirectional) (at 234.95000 129.54000 270) (effects (font (size 0.9 0.9)) (justify right bottom)))
(wire (pts (xy 323.85000 40.64000) (xy 323.85000 35.56000)) (stroke (width 0) (type default)))
(global_label "PROTECTED_RAW" (shape bidirectional) (at 323.85000 35.56000 90) (effects (font (size 0.9 0.9)) (justify left bottom)))
(wire (pts (xy 233.68000 181.61000) (xy 238.76000 181.61000)) (stroke (width 0) (type default)))
(global_label "GND" (shape bidirectional) (at 238.76000 181.61000 0) (effects (font (size 0.9 0.9)) (justify left bottom)))
(wire (pts (xy 266.70000 154.94000) (xy 266.70000 149.86000)) (stroke (width 0) (type default)))
(global_label "+3V3" (shape bidirectional) (at 266.70000 149.86000 90) (effects (font (size 0.9 0.9)) (justify left bottom)))
(wire (pts (xy 63.50000 218.44000) (xy 63.50000 213.36000)) (stroke (width 0) (type default)))
(global_label "CELL_CHG_TEMP" (shape bidirectional) (at 63.50000 213.36000 90) (effects (font (size 0.9 0.9)) (justify left bottom)))
(wire (pts (xy 63.50000 226.06000) (xy 63.50000 231.14000)) (stroke (width 0) (type default)))
(global_label "GND" (shape bidirectional) (at 63.50000 231.14000 270) (effects (font (size 0.9 0.9)) (justify right bottom)))
(junction (at 266.70000 184.15000) (diameter 0) (color 0 0 0 0))
(junction (at 63.50000 57.15000) (diameter 0) (color 0 0 0 0))
(text "Four-terminal cell protection and cell probes" (at 19.05 17.78 0) (effects (font (size 2.0 2.0)) (justify left))))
